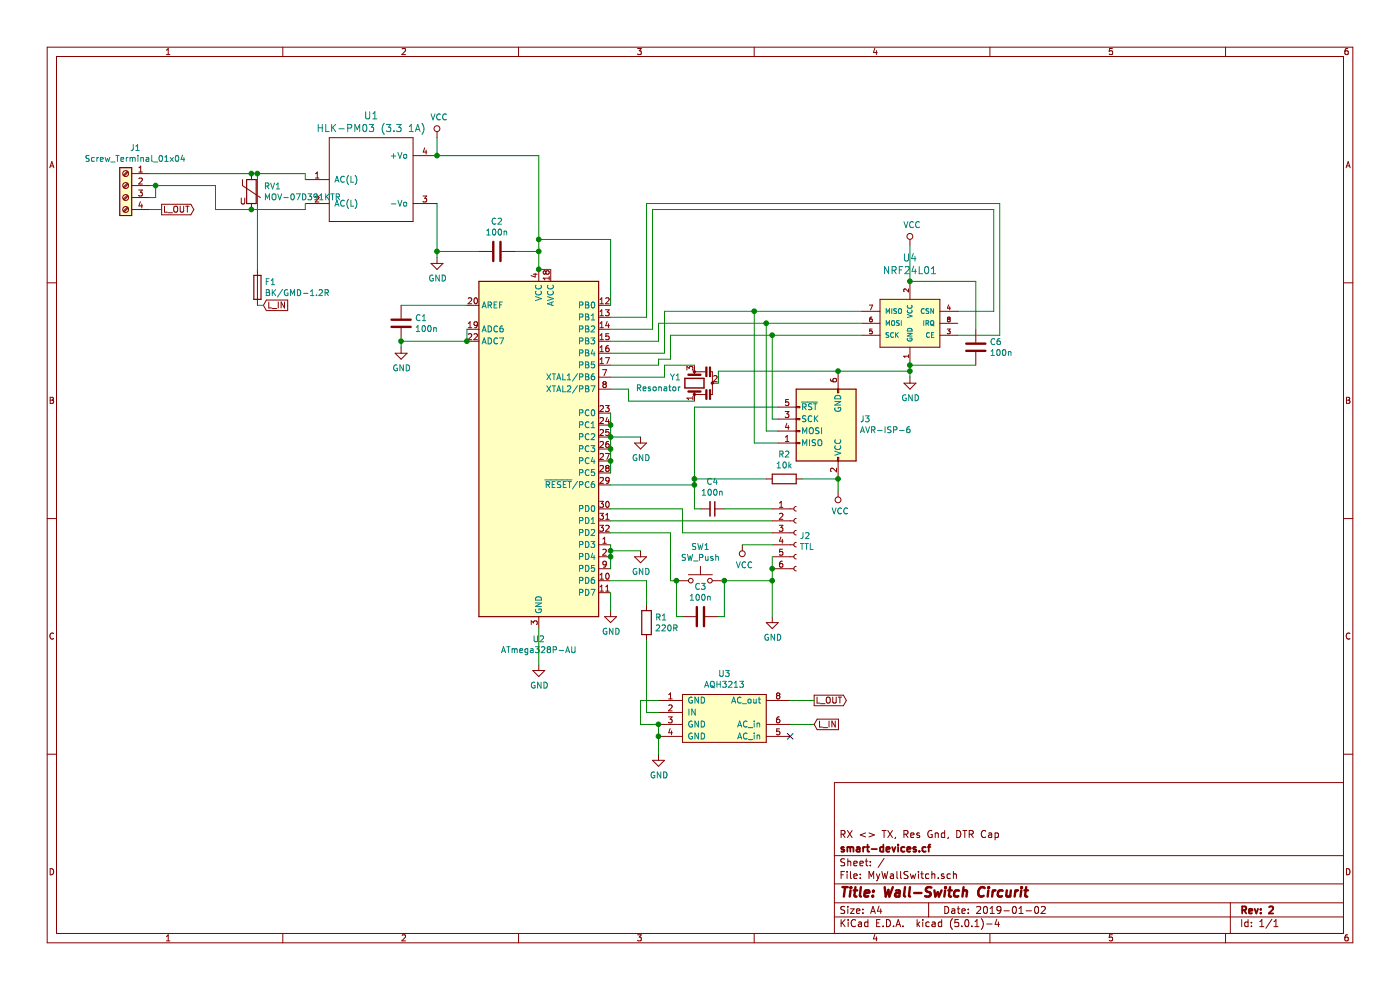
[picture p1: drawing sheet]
EESchema Schematic File Version 4
LIBS:MyWallSwitch-cache
EELAYER 26 0
EELAYER END
$Descr A4 11693 8268
encoding utf-8
Sheet 1 1
Title "Wall-Switch Circurit"
Date "2019-01-02"
Rev "2"
Comp "smart-devices.cf"
Comment1 "RX <> TX, Res Gnd, DTR Cap"
Comment2 ""
Comment3 ""
Comment4 ""
$EndDescr
$Comp
L MCU_Microchip_ATmega:ATmega328P-AU U2
U 1 1
P 4500 3750
F 0 "U2" H 4500 2164 50  0000 C CNN
F 1 "ATmega328P-AU" H 4500 2073 50  0000 C CNN
F 2 "Housings_QFP:TQFP-32_7x7mm_Pitch0.8mm" H 4500 3750 50  0001 C CIN
F 3 "http://ww1.microchip.com/downloads/en/DeviceDoc/ATmega328_P%20AVR%20MCU%20with%20picoPower%20Technology%20Data%20Sheet%2040001984A.pdf" H 4500 3750 50  0001 C CNN
	1    4500 3750
	1    0    0    -1  
$EndComp
$Comp
L Device:Resonator Y1
U 1 1
P 5800 3200
F 0 "Y1" V 5846 3311 50  0000 L CNN
F 1 "Resonator" V 5755 3311 50  0000 L CNN
F 2 "ennys:Resonator_Ceramic" H 5775 3200 50  0001 C CNN
F 3 "~" H 5775 3200 50  0001 C CNN
	1    5800 3200
	0    -1   -1   0   
$EndComp
$Comp
L mysensors_radios:NRF24L01 U4
U 1 1
P 7600 2700
F 0 "U4" H 7600 3250 60  0000 C CNN
F 1 "NRF24L01" H 7600 3144 60  0000 C CNN
F 2 "mysensors_radios:NRF24L01-SMD" H 7600 2550 60  0001 C CNN
F 3 "" H 7600 2550 60  0000 C CNN
	1    7600 2700
	1    0    0    -1  
$EndComp
$Comp
L ennys-library:power-supply U1
U 1 1
P 3100 1550
F 0 "U1" H 3100 2137 60  0000 C CNN
F 1 "HLK-PM03 (3.3 1A)" H 3100 2031 60  0000 C CNN
F 2 "ennys:HLK-PM01" H 3100 1550 60  0001 C CNN
F 3 "" H 3100 1550 60  0001 C CNN
	1    3100 1550
	1    0    0    -1  
$EndComp
$Comp
L Device:Varistor RV1
U 1 1
P 2100 1600
F 0 "RV1" H 2203 1646 50  0000 L CNN
F 1 "MOV-07D391KTR" H 2203 1555 50  0000 L CNN
F 2 "Varistors:RV_Disc_D7_W5.5_P5" V 2030 1600 50  0001 C CNN
F 3 "~" H 2100 1600 50  0001 C CNN
	1    2100 1600
	1    0    0    -1  
$EndComp
Wire Wire Line
	2100 1750 2550 1750
Wire Wire Line
	2550 1750 2550 1700
Wire Wire Line
	2100 1450 2150 1450
Wire Wire Line
	2550 1450 2550 1500
Connection ~ 2100 1450
Wire Wire Line
	1250 1550 1300 1550
Wire Wire Line
	1800 1550 1800 1750
Wire Wire Line
	1800 1750 2100 1750
Connection ~ 2100 1750
Wire Wire Line
	5100 3150 5550 3150
Wire Wire Line
	5550 3150 5550 3050
Wire Wire Line
	5550 3050 5800 3050
Wire Wire Line
	5100 3250 5250 3250
Wire Wire Line
	5250 3250 5250 3350
Wire Wire Line
	5250 3350 5800 3350
$Comp
L power:GND #PWR03
U 1 1
P 3650 2150
F 0 "#PWR03" H 3650 1900 50  0001 C CNN
F 1 "GND" H 3655 1977 50  0000 C CNN
F 2 "" H 3650 2150 50  0001 C CNN
F 3 "" H 3650 2150 50  0001 C CNN
	1    3650 2150
	1    0    0    -1  
$EndComp
Wire Wire Line
	3650 1700 3650 2100
$Comp
L power:VCC #PWR02
U 1 1
P 3650 1150
F 0 "#PWR02" H 3650 1000 50  0001 C CNN
F 1 "VCC" H 3667 1323 50  0000 C CNN
F 2 "" H 3650 1150 50  0001 C CNN
F 3 "" H 3650 1150 50  0001 C CNN
	1    3650 1150
	1    0    0    -1  
$EndComp
Wire Wire Line
	3650 1300 3650 1150
Wire Wire Line
	4600 2250 4500 2250
Wire Wire Line
	4500 2250 4500 2100
Wire Wire Line
	4500 1300 3650 1300
Connection ~ 4500 2250
Connection ~ 3650 1300
$Comp
L power:GND #PWR04
U 1 1
P 4500 5550
F 0 "#PWR04" H 4500 5300 50  0001 C CNN
F 1 "GND" H 4505 5377 50  0000 C CNN
F 2 "" H 4500 5550 50  0001 C CNN
F 3 "" H 4500 5550 50  0001 C CNN
	1    4500 5550
	1    0    0    -1  
$EndComp
Wire Wire Line
	4500 5250 4500 5550
$Comp
L Device:C C1
U 1 1
P 3350 2700
F 0 "C1" H 3465 2746 50  0000 L CNN
F 1 "100n" H 3465 2655 50  0000 L CNN
F 2 "Capacitors_SMD:C_0603_HandSoldering" H 3388 2550 50  0001 C CNN
F 3 "~" H 3350 2700 50  0001 C CNN
	1    3350 2700
	1    0    0    -1  
$EndComp
$Comp
L power:GND #PWR01
U 1 1
P 3350 2900
F 0 "#PWR01" H 3350 2650 50  0001 C CNN
F 1 "GND" H 3355 2727 50  0000 C CNN
F 2 "" H 3350 2900 50  0001 C CNN
F 3 "" H 3350 2900 50  0001 C CNN
	1    3350 2900
	1    0    0    -1  
$EndComp
Wire Wire Line
	3350 2550 3900 2550
Wire Wire Line
	3350 2850 3350 2900
$Comp
L power:GND #PWR013
U 1 1
P 7600 3150
F 0 "#PWR013" H 7600 2900 50  0001 C CNN
F 1 "GND" H 7605 2977 50  0000 C CNN
F 2 "" H 7600 3150 50  0001 C CNN
F 3 "" H 7600 3150 50  0001 C CNN
	1    7600 3150
	1    0    0    -1  
$EndComp
$Comp
L power:VCC #PWR012
U 1 1
P 7600 2050
F 0 "#PWR012" H 7600 1900 50  0001 C CNN
F 1 "VCC" H 7617 2223 50  0000 C CNN
F 2 "" H 7600 2050 50  0001 C CNN
F 3 "" H 7600 2050 50  0001 C CNN
	1    7600 2050
	1    0    0    -1  
$EndComp
Wire Wire Line
	7600 2050 7600 2350
Wire Wire Line
	7600 3050 7600 3100
Wire Wire Line
	5100 2650 5400 2650
Wire Wire Line
	5400 2650 5400 1700
Wire Wire Line
	5400 1700 8350 1700
Wire Wire Line
	8350 1700 8350 2800
Wire Wire Line
	8350 2800 8000 2800
Wire Wire Line
	5100 2750 5450 2750
Wire Wire Line
	5450 2750 5450 1750
Wire Wire Line
	5450 1750 8300 1750
Wire Wire Line
	8300 1750 8300 2600
Wire Wire Line
	8300 2600 8000 2600
Wire Wire Line
	5100 2850 5500 2850
Wire Wire Line
	5500 2850 5500 2700
Wire Wire Line
	5500 2700 6400 2700
Wire Wire Line
	5100 2950 5550 2950
Wire Wire Line
	5550 2950 5550 2600
Wire Wire Line
	5550 2600 6300 2600
Wire Wire Line
	5100 3050 5500 3050
Wire Wire Line
	5500 3050 5500 3000
Wire Wire Line
	5500 3000 5600 3000
Wire Wire Line
	5600 3000 5600 2800
Wire Wire Line
	5600 2800 6450 2800
$Comp
L Device:C C6
U 1 1
P 8150 2900
F 0 "C6" H 8265 2946 50  0000 L CNN
F 1 "100n" H 8265 2855 50  0000 L CNN
F 2 "Capacitors_SMD:C_0603_HandSoldering" H 8188 2750 50  0001 C CNN
F 3 "~" H 8150 2900 50  0001 C CNN
	1    8150 2900
	1    0    0    -1  
$EndComp
Wire Wire Line
	8150 3050 7600 3050
Connection ~ 7600 3050
Wire Wire Line
	8150 2750 8150 2350
Wire Wire Line
	8150 2350 7600 2350
Connection ~ 7600 2350
$Comp
L Connector:AVR-ISP-6 J3
U 1 1
P 6900 3500
F 0 "J3" H 6620 3504 50  0000 R CNN
F 1 "AVR-ISP-6" H 6620 3595 50  0000 R CNN
F 2 "Pin_Headers:Pin_Header_Straight_2x03_Pitch2.54mm_SMD" V 6650 3550 50  0001 C CNN
F 3 " ~" H 5625 2950 50  0001 C CNN
	1    6900 3500
	-1   0    0    1   
$EndComp
Wire Wire Line
	7000 3100 7600 3100
Connection ~ 7600 3100
Wire Wire Line
	7600 3100 7600 3150
Wire Wire Line
	5800 3400 5800 4000
Wire Wire Line
	5800 4050 5100 4050
$Comp
L Device:R R2
U 1 1
P 6550 4000
F 0 "R2" V 6343 4000 50  0000 C CNN
F 1 "10k" V 6434 4000 50  0000 C CNN
F 2 "Resistors_SMD:R_0603_HandSoldering" V 6480 4000 50  0001 C CNN
F 3 "~" H 6550 4000 50  0001 C CNN
	1    6550 4000
	0    1    1    0   
$EndComp
$Comp
L power:VCC #PWR011
U 1 1
P 7000 4100
F 0 "#PWR011" H 7000 3950 50  0001 C CNN
F 1 "VCC" H 7017 4273 50  0000 C CNN
F 2 "" H 7000 4100 50  0001 C CNN
F 3 "" H 7000 4100 50  0001 C CNN
	1    7000 4100
	1    0    0    1   
$EndComp
Connection ~ 5800 4050
Wire Wire Line
	6500 3500 6450 3500
Wire Wire Line
	6450 3500 6450 2800
Connection ~ 6450 2800
Wire Wire Line
	6450 2800 7200 2800
Wire Wire Line
	6500 3600 6400 3600
Wire Wire Line
	6400 3600 6400 2700
Connection ~ 6400 2700
Wire Wire Line
	6400 2700 7200 2700
Wire Wire Line
	6500 3700 6300 3700
Wire Wire Line
	6300 3700 6300 2600
Connection ~ 6300 2600
Wire Wire Line
	6300 2600 7200 2600
$Comp
L Connector:Conn_01x06_Female J2
U 1 1
P 6650 4450
F 0 "J2" H 6678 4426 50  0000 L CNN
F 1 "TTL" H 6678 4335 50  0000 L CNN
F 2 "Pin_Headers:Pin_Header_Straight_1x06_Pitch2.54mm" H 6650 4450 50  0001 C CNN
F 3 "~" H 6650 4450 50  0001 C CNN
	1    6650 4450
	1    0    0    -1  
$EndComp
Wire Wire Line
	5800 4250 5800 4050
Wire Wire Line
	5700 4250 5100 4250
$Comp
L power:GND #PWR010
U 1 1
P 6450 5150
F 0 "#PWR010" H 6450 4900 50  0001 C CNN
F 1 "GND" H 6455 4977 50  0000 C CNN
F 2 "" H 6450 5150 50  0001 C CNN
F 3 "" H 6450 5150 50  0001 C CNN
	1    6450 5150
	1    0    0    -1  
$EndComp
Wire Wire Line
	6450 4650 6450 4750
Wire Wire Line
	6450 4750 6450 4850
Connection ~ 6450 4750
$Comp
L power:VCC #PWR09
U 1 1
P 6200 4550
F 0 "#PWR09" H 6200 4400 50  0001 C CNN
F 1 "VCC" H 6217 4723 50  0000 C CNN
F 2 "" H 6200 4550 50  0001 C CNN
F 3 "" H 6200 4550 50  0001 C CNN
	1    6200 4550
	1    0    0    1   
$EndComp
Wire Wire Line
	6200 4550 6450 4550
$Comp
L Device:C C2
U 1 1
P 4150 2100
F 0 "C2" V 3898 2100 50  0000 C CNN
F 1 "100n" V 3989 2100 50  0000 C CNN
F 2 "Capacitors_SMD:C_0603_HandSoldering" H 4188 1950 50  0001 C CNN
F 3 "~" H 4150 2100 50  0001 C CNN
	1    4150 2100
	0    1    1    0   
$EndComp
Wire Wire Line
	4000 2100 3650 2100
Connection ~ 3650 2100
Wire Wire Line
	3650 2100 3650 2150
Wire Wire Line
	4300 2100 4500 2100
Connection ~ 4500 2100
Wire Wire Line
	4500 2100 4500 2000
$Comp
L ennys-library:AQH3213 U3
U 1 1
P 6000 6050
F 0 "U3" H 6050 6475 50  0000 C CNN
F 1 "AQH3213" H 6050 6384 50  0000 C CNN
F 2 "Housings_DIP:DIP-8_W7.62mm_SMDSocket_SmallPads" H 6000 6050 50  0001 C CNN
F 3 "https://www3.panasonic.biz/ac/e_download/control/relay/solid-state/catalog/semi_eng_aqh.pdf" H 6000 6050 50  0001 C CNN
	1    6000 6050
	1    0    0    -1  
$EndComp
$Comp
L Switch:SW_Push SW1
U 1 1
P 5850 4850
F 0 "SW1" H 5850 5135 50  0000 C CNN
F 1 "SW_Push" H 5850 5044 50  0000 C CNN
F 2 "Buttons_Switches_SMD:SW_SPST_EVQPE1" H 5850 5050 50  0001 C CNN
F 3 "" H 5850 5050 50  0001 C CNN
	1    5850 4850
	1    0    0    -1  
$EndComp
$Comp
L Device:C C3
U 1 1
P 5850 5150
F 0 "C3" V 5598 5150 50  0000 C CNN
F 1 "100n" V 5689 5150 50  0000 C CNN
F 2 "Capacitors_SMD:C_0603_HandSoldering" H 5888 5000 50  0001 C CNN
F 3 "~" H 5850 5150 50  0001 C CNN
	1    5850 5150
	0    1    1    0   
$EndComp
Wire Wire Line
	6000 5150 6050 5150
Wire Wire Line
	6050 5150 6050 4850
Wire Wire Line
	5650 4850 5650 5150
Wire Wire Line
	5650 5150 5700 5150
Wire Wire Line
	5100 4450 5600 4450
Wire Wire Line
	5600 4450 5600 4850
Wire Wire Line
	5600 4850 5650 4850
Connection ~ 5650 4850
Wire Wire Line
	6050 4850 6450 4850
Connection ~ 6050 4850
Connection ~ 6450 4850
Wire Wire Line
	6450 4850 6450 5150
$Comp
L Device:R R1
U 1 1
P 5400 5200
F 0 "R1" H 5470 5246 50  0000 L CNN
F 1 "220R" H 5470 5155 50  0000 L CNN
F 2 "Resistors_SMD:R_0603_HandSoldering" V 5330 5200 50  0001 C CNN
F 3 "~" H 5400 5200 50  0001 C CNN
	1    5400 5200
	1    0    0    -1  
$EndComp
Wire Wire Line
	5100 4850 5400 4850
Wire Wire Line
	5400 4850 5400 5050
Wire Wire Line
	5400 5350 5400 5950
Wire Wire Line
	5400 5950 5500 5950
$Comp
L power:GND #PWR08
U 1 1
P 5500 6300
F 0 "#PWR08" H 5500 6050 50  0001 C CNN
F 1 "GND" H 5505 6127 50  0000 C CNN
F 2 "" H 5500 6300 50  0001 C CNN
F 3 "" H 5500 6300 50  0001 C CNN
	1    5500 6300
	1    0    0    -1  
$EndComp
Wire Wire Line
	5500 6050 5500 6150
Wire Wire Line
	5500 6300 5500 6150
Connection ~ 5500 6150
Wire Wire Line
	5500 5850 5350 5850
Wire Wire Line
	5350 5850 5350 6050
Wire Wire Line
	5350 6050 5500 6050
Connection ~ 5500 6050
Text GLabel 6800 5850 2    50   Output ~ 0
L_OUT
Wire Wire Line
	6600 5850 6800 5850
Text GLabel 6800 6050 2    50   Input ~ 0
L_IN
Wire Wire Line
	6600 6050 6800 6050
Text GLabel 1350 1750 2    50   Output ~ 0
L_OUT
Text GLabel 2200 2550 2    50   Input ~ 0
L_IN
$Comp
L Device:Fuse F1
U 1 1
P 2150 2400
F 0 "F1" H 2210 2446 50  0000 L CNN
F 1 "BK/GMD-1.2R" H 2210 2355 50  0000 L CNN
F 2 "Fuse_Holders_and_Fuses:Fuseholder5x20_horiz_open_universal_Type-III" V 2080 2400 50  0001 C CNN
F 3 "~" H 2150 2400 50  0001 C CNN
	1    2150 2400
	1    0    0    -1  
$EndComp
Wire Wire Line
	2150 2550 2200 2550
Wire Wire Line
	5100 3450 5100 3550
Wire Wire Line
	5100 3550 5100 3650
Connection ~ 5100 3550
Wire Wire Line
	5100 3750 5100 3650
Connection ~ 5100 3650
Wire Wire Line
	5100 3750 5100 3850
Connection ~ 5100 3750
Wire Wire Line
	5100 3850 5100 3950
Connection ~ 5100 3850
Wire Wire Line
	5100 4550 5100 4600
Wire Wire Line
	5100 4650 5100 4750
Connection ~ 5100 4650
$Comp
L power:GND #PWR06
U 1 1
P 5350 3650
F 0 "#PWR06" H 5350 3400 50  0001 C CNN
F 1 "GND" H 5355 3477 50  0000 C CNN
F 2 "" H 5350 3650 50  0001 C CNN
F 3 "" H 5350 3650 50  0001 C CNN
	1    5350 3650
	1    0    0    -1  
$EndComp
$Comp
L power:GND #PWR07
U 1 1
P 5350 4600
F 0 "#PWR07" H 5350 4350 50  0001 C CNN
F 1 "GND" H 5355 4427 50  0000 C CNN
F 2 "" H 5350 4600 50  0001 C CNN
F 3 "" H 5350 4600 50  0001 C CNN
	1    5350 4600
	1    0    0    -1  
$EndComp
$Comp
L power:GND #PWR05
U 1 1
P 5100 5100
F 0 "#PWR05" H 5100 4850 50  0001 C CNN
F 1 "GND" H 5105 4927 50  0000 C CNN
F 2 "" H 5100 5100 50  0001 C CNN
F 3 "" H 5100 5100 50  0001 C CNN
	1    5100 5100
	1    0    0    -1  
$EndComp
Wire Wire Line
	5100 3650 5350 3650
Wire Wire Line
	5350 4600 5100 4600
Connection ~ 5100 4600
Wire Wire Line
	5100 4600 5100 4650
Wire Wire Line
	5100 5100 5100 4950
NoConn ~ 6600 6150
Wire Wire Line
	4500 2000 5100 2000
Wire Wire Line
	5100 2000 5100 2550
Connection ~ 4500 2000
Wire Wire Line
	4500 2000 4500 1300
Wire Wire Line
	3900 2750 3900 2850
Wire Wire Line
	3900 2850 3350 2850
Connection ~ 3900 2850
Connection ~ 3350 2850
$Comp
L Connector:Screw_Terminal_01x04 J1
U 1 1
P 1050 1550
F 0 "J1" H 970 1867 50  0000 C CNN
F 1 "Screw_Terminal_01x04" H 970 1776 50  0000 C CNN
F 2 "Connectors_Terminal_Blocks:TerminalBlock_bornier-4_P5.08mm" H 1050 1550 50  0001 C CNN
F 3 "~" H 1050 1550 50  0001 C CNN
	1    1050 1550
	-1   0    0    -1  
$EndComp
Wire Wire Line
	1250 1750 1350 1750
Wire Wire Line
	1250 1650 1300 1650
Wire Wire Line
	1300 1650 1300 1550
Connection ~ 1300 1550
Wire Wire Line
	1300 1550 1800 1550
Wire Wire Line
	1250 1450 2100 1450
Wire Wire Line
	2150 2250 2150 1450
Connection ~ 2150 1450
Wire Wire Line
	2150 1450 2550 1450
Wire Wire Line
	7000 3100 6000 3100
Wire Wire Line
	6000 3100 6000 3200
Connection ~ 7000 3100
Wire Wire Line
	5700 4450 6450 4450
Wire Wire Line
	5700 4250 5700 4450
Wire Wire Line
	5100 4350 6450 4350
Wire Wire Line
	5800 3400 6500 3400
$Comp
L Device:C_Small C4
U 1 1
P 5950 4250
F 0 "C4" V 5721 4250 50  0000 C CNN
F 1 "100n" V 5812 4250 50  0000 C CNN
F 2 "Capacitors_SMD:C_0603_HandSoldering" H 5950 4250 50  0001 C CNN
F 3 "~" H 5950 4250 50  0001 C CNN
	1    5950 4250
	0    1    1    0   
$EndComp
Wire Wire Line
	7000 4000 7000 4100
Wire Wire Line
	6700 4000 7000 4000
Connection ~ 7000 4000
Wire Wire Line
	6400 4000 5800 4000
Connection ~ 5800 4000
Wire Wire Line
	5800 4000 5800 4050
Wire Wire Line
	5800 4250 5850 4250
Wire Wire Line
	6050 4250 6450 4250
$EndSCHEMATC
